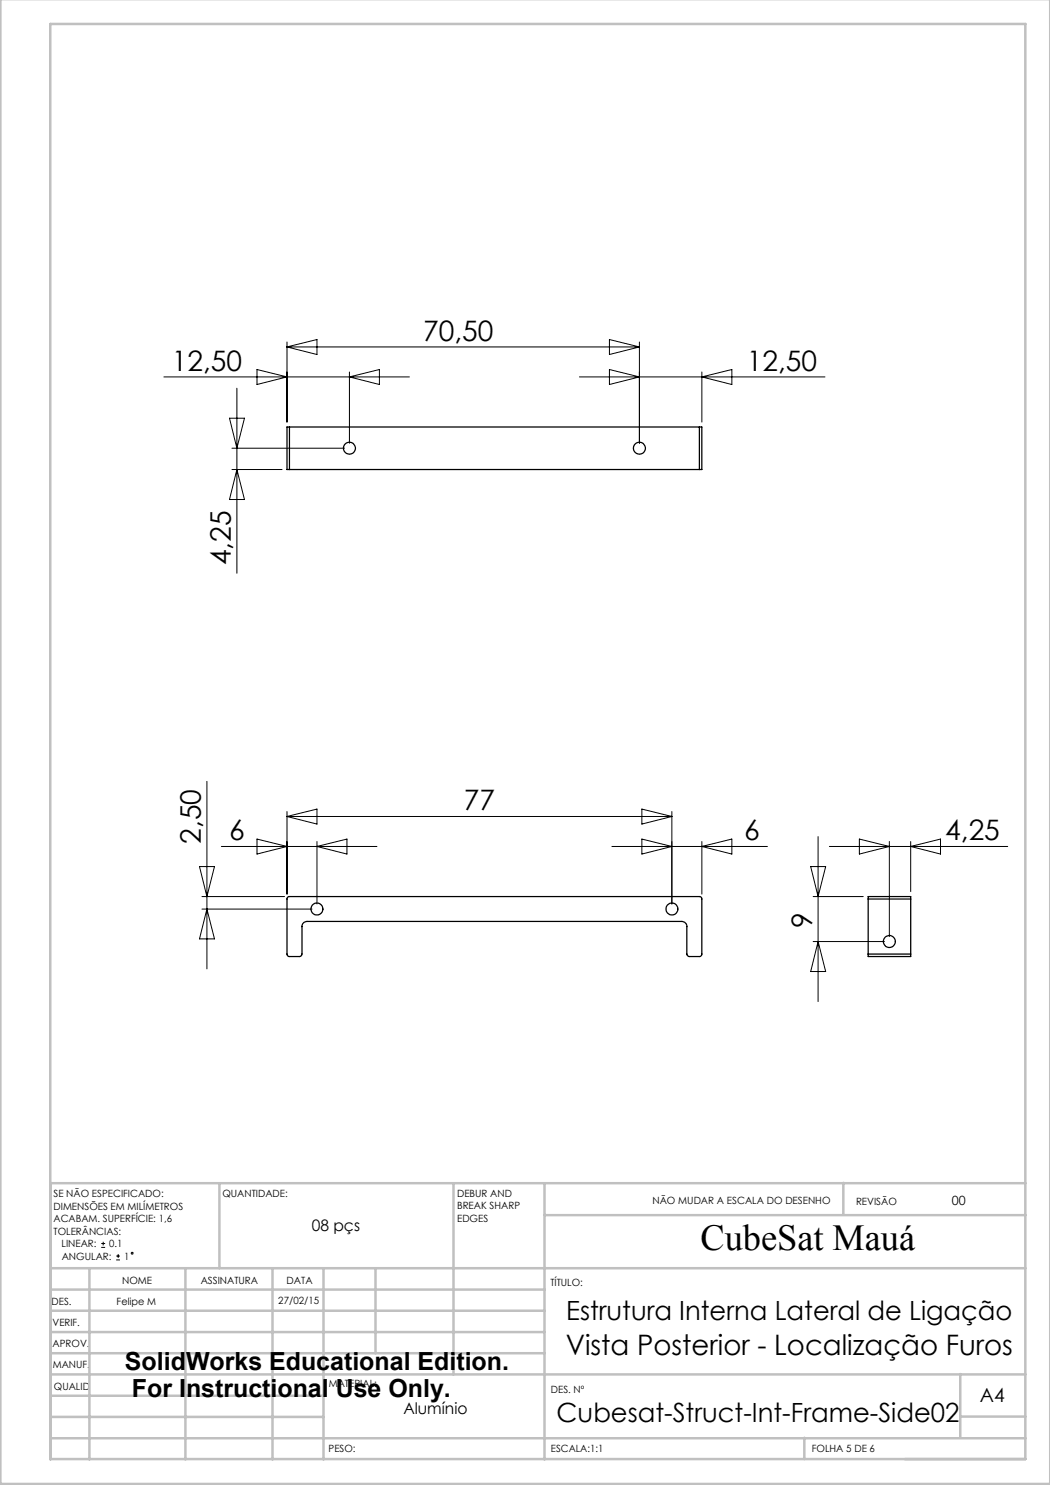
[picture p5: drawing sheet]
<svg xmlns="http://www.w3.org/2000/svg" width="210mm" height="297mm" viewBox="0 0 210 297" stroke-linecap="round" stroke-linejoin="round" font-family="sans-serif">
<g fill="none" stroke="#000" stroke-width=".2">
<path d="M32.8 75.4h49.1M47.4 77.6v37M51.4 73.9l6 1.5-6 1.5zM57.4 69.4l6-1.5v3zM57.4 68.4v16M57.4 69.4h70.5M69.9 74.4v14.2M69.9 75.4l6-1.5v3zM115.9 75.4h49.1M121.9 73.9l6 1.5-6 1.5zM121.9 67.9l6 1.5-6 1.5zM127.9 68.4v20.2"/>
<path d="M140.4 74.4v10M140.4 75.4l6-1.5v3zM45.9 83.6h3l-1.5 6zM46.4 89.6h22.5M46.4 93.9h10M47.4 93.9l1.5 6h-3zM41.4 156.3v37.5M39.9 173.3h3l-1.5 6zM40.4 179.3h16.5M44.3 169.3h31.1M51.4 167.8l6 1.5-6 1.5zM57.4 163.3l6-1.5v3z"/>
<path d="M57.4 162.3v16.5M57.4 163.3h77M63.4 168.3v12.5M63.4 169.3l6-1.5v3zM122.4 169.3h31.1M128.4 161.8l6 1.5-6 1.5zM128.4 167.8l6 1.5-6 1.5zM134.4 162.3v18.5M140.4 168.3v10.5M140.4 169.3l6-1.5v3zM162.1 173.3h3l-1.5 6zM162.6 179.3h10"/>
<path d="M163.6 167.3v33M165.9 169.3h35.6M171.9 167.8l6 1.5-6 1.5zM177.9 168.3v19M182.1 168.3v10M182.1 169.3l6-1.5v3zM40.4 181.8h22M41.4 181.8l1.5 6h-3zM162.6 188.3h14.3M163.6 188.3l1.5 6h-3zM20.2 249.5h.8M20.2 248.7h.8"/>
<path d="M20.6 248.4v.7M23.2 252h.8M23.2 251.2h.8M23.6 250.8v.8"/>
<circle cx="26.4" cy="250.6" r=".19"/>
</g>
<g fill="none" stroke="#c0c0c0" stroke-width=".5">
<path d="M.1 -.1v296.9h209.9v-296.9M10.1 4.8h195v287h-195zM43.9 236.6v17M90.7 236.6v38.3M108.9 236.6v55.3M168.7 236.6v6.3M205.1 236.6h-195v55.3M10.1 253.6h195M10.1 257.9h98.8M17.9 253.6v38.3M37.1 253.6v38.3M54.5 253.6v38.3"/>
<path d="M64.7 253.6v38.3M75.1 253.6v17M108.9 243h96.2M10.1 270.6h98.8M10.1 266.4h98.8M10.1 262.1h98.8M10.1 279.1h54.6M10.1 274.9h195M192.1 274.8v12.7M10.1 287.7h195M10.1 283.4h54.6M160.9 287.5v4.3"/>
<path d="M192.1 283.3h13"/>
</g>
<g fill="none" stroke="#000" stroke-width=".25">
<path d="M57.9 85.4h-.5v8.5h.5M57.9 85.4v8.5M57.9 85.4h82M57.9 93.9h82M139.9 85.4h.5v8.5h-.5M139.9 85.4v8.5M57.6 179.4l82.4-.1 .4 .4v11.2l-.3 .4h-2.3l-.4-.3v-5.7a1.02 1.02 0 0 0-1-1h-75a1.02 1.02 0 0 0-1 1v5.7l-.4 .3h-2.3l-.3-.4v-11.2zM173.6 179.8v-.5h8.5v.5M173.6 179.8h8.5M173.6 179.8v11M182.1 179.8v11M173.6 190.8v.5h8.5v-.5"/>
<path d="M173.6 190.8h8.5"/>
<circle cx="69.9" cy="89.6" r="1.2"/>
<circle cx="127.9" cy="89.6" r="1.2"/>
<circle cx="63.4" cy="181.8" r="1.21"/>
<circle cx="134.4" cy="181.8" r="1.2"/>
<circle cx="177.9" cy="188.3" r="1.2"/>
</g>
<text font-size="7.3" x="140.1" y="249.9">CubeSat Mauá</text>
<g font-size="5.6">
<text x="84.6" y="68.1">70,50</text>
<text x="34.4" y="74.1">12,50</text>
<text x="149.4" y="74.1">12,50</text>
<text x="46.2" y="113.1" transform="rotate(-90 46.2 113.1)">4,25</text>
<text x="92.8" y="162.1">77</text>
<text x="40.2" y="168.8" transform="rotate(-90 40.2 168.8)">2,50</text>
<text x="45.8" y="168.1">6</text>
<text x="148.8" y="168.1">6</text>
<text x="189" y="168.1">4,25</text>
<text x="162.4" y="185.6" transform="rotate(-90 162.4 185.6)">9</text>
<text x="113.1" y="270.9">Vista Posterior - Localização Furos</text>
</g>
<g font-size="5.3">
<text x="113.2" y="264">Estrutura Interna Lateral de Ligação</text>
<text x="111.3" y="284.3">Cubesat-Struct-Int-Frame-Side02</text>
</g>
<g font-size="5">
<text x="25" y="273.9">SolidWorks Educational Edition.</text>
<text x="26.4" y="279.4">For Instructional Use Only.</text>
</g>
<text font-size="3.9" x="196" y="280.4">A4</text>
<g font-size="3.2">
<text x="62.3" y="246.3">08 pçs</text>
<text x="80.7" y="282.8">Alumínio</text>
</g>
<text font-size="2.5" x="190.4" y="240.9">00</text>
<g font-size="2">
<text x="10.7" y="239.5">SE NÃO ESPECIFICADO:</text>
<text x="44.5" y="239.5">QUANTIDADE:</text>
<text x="91.4" y="239.4">DEBUR AND</text>
<text x="10.7" y="242">DIMENSÕES EM MILÍMETROS</text>
<text x="10.7" y="244.5">ACABAM. SUPERFÍCIE: 1,6</text>
<text x="91.4" y="241.9">BREAK SHARP</text>
<text x="91.4" y="244.4">EDGES</text>
<text x="130.5" y="240.8">NÃO MUDAR A ESCALA DO DESENHO</text>
<text x="171.2" y="241">REVISÃO</text>
<text x="10.7" y="247">TOLERÂNCIAS:</text>
<text x="12.3" y="249.5">LINEAR:</text>
<text x="12.3" y="252">ANGULAR:</text>
<text x="21.8" y="249.5">0.1</text>
<text x="24.8" y="252">1</text>
<text x="24.4" y="256.9">NOME</text>
<text x="40.1" y="256.8">ASSINATURA</text>
<text x="57.3" y="256.8">DATA</text>
<text x="110.1" y="257.1">TÍTULO:</text>
<text x="10.3" y="260.9">DES.</text>
<text x="23.3" y="261">Felipe M</text>
<text x="55.7" y="260.8">27/02/15</text>
<text x="10.5" y="269.3">APROV.</text>
<text x="10.5" y="265.2">VERIF.</text>
<text x="10.6" y="273.6">MANUF.</text>
<text x="10.8" y="278">QUALID</text>
<text x="65.8" y="277.4">MATERIAL:</text>
<text x="110.2" y="278.5">DES. Nº</text>
<text x="65.7" y="290.4">PESO:</text>
<text x="110.2" y="290.5">ESCALA:1:1</text>
<text x="162.4" y="290.4">FOLHA 5 DE 6</text>
</g>
</svg>
